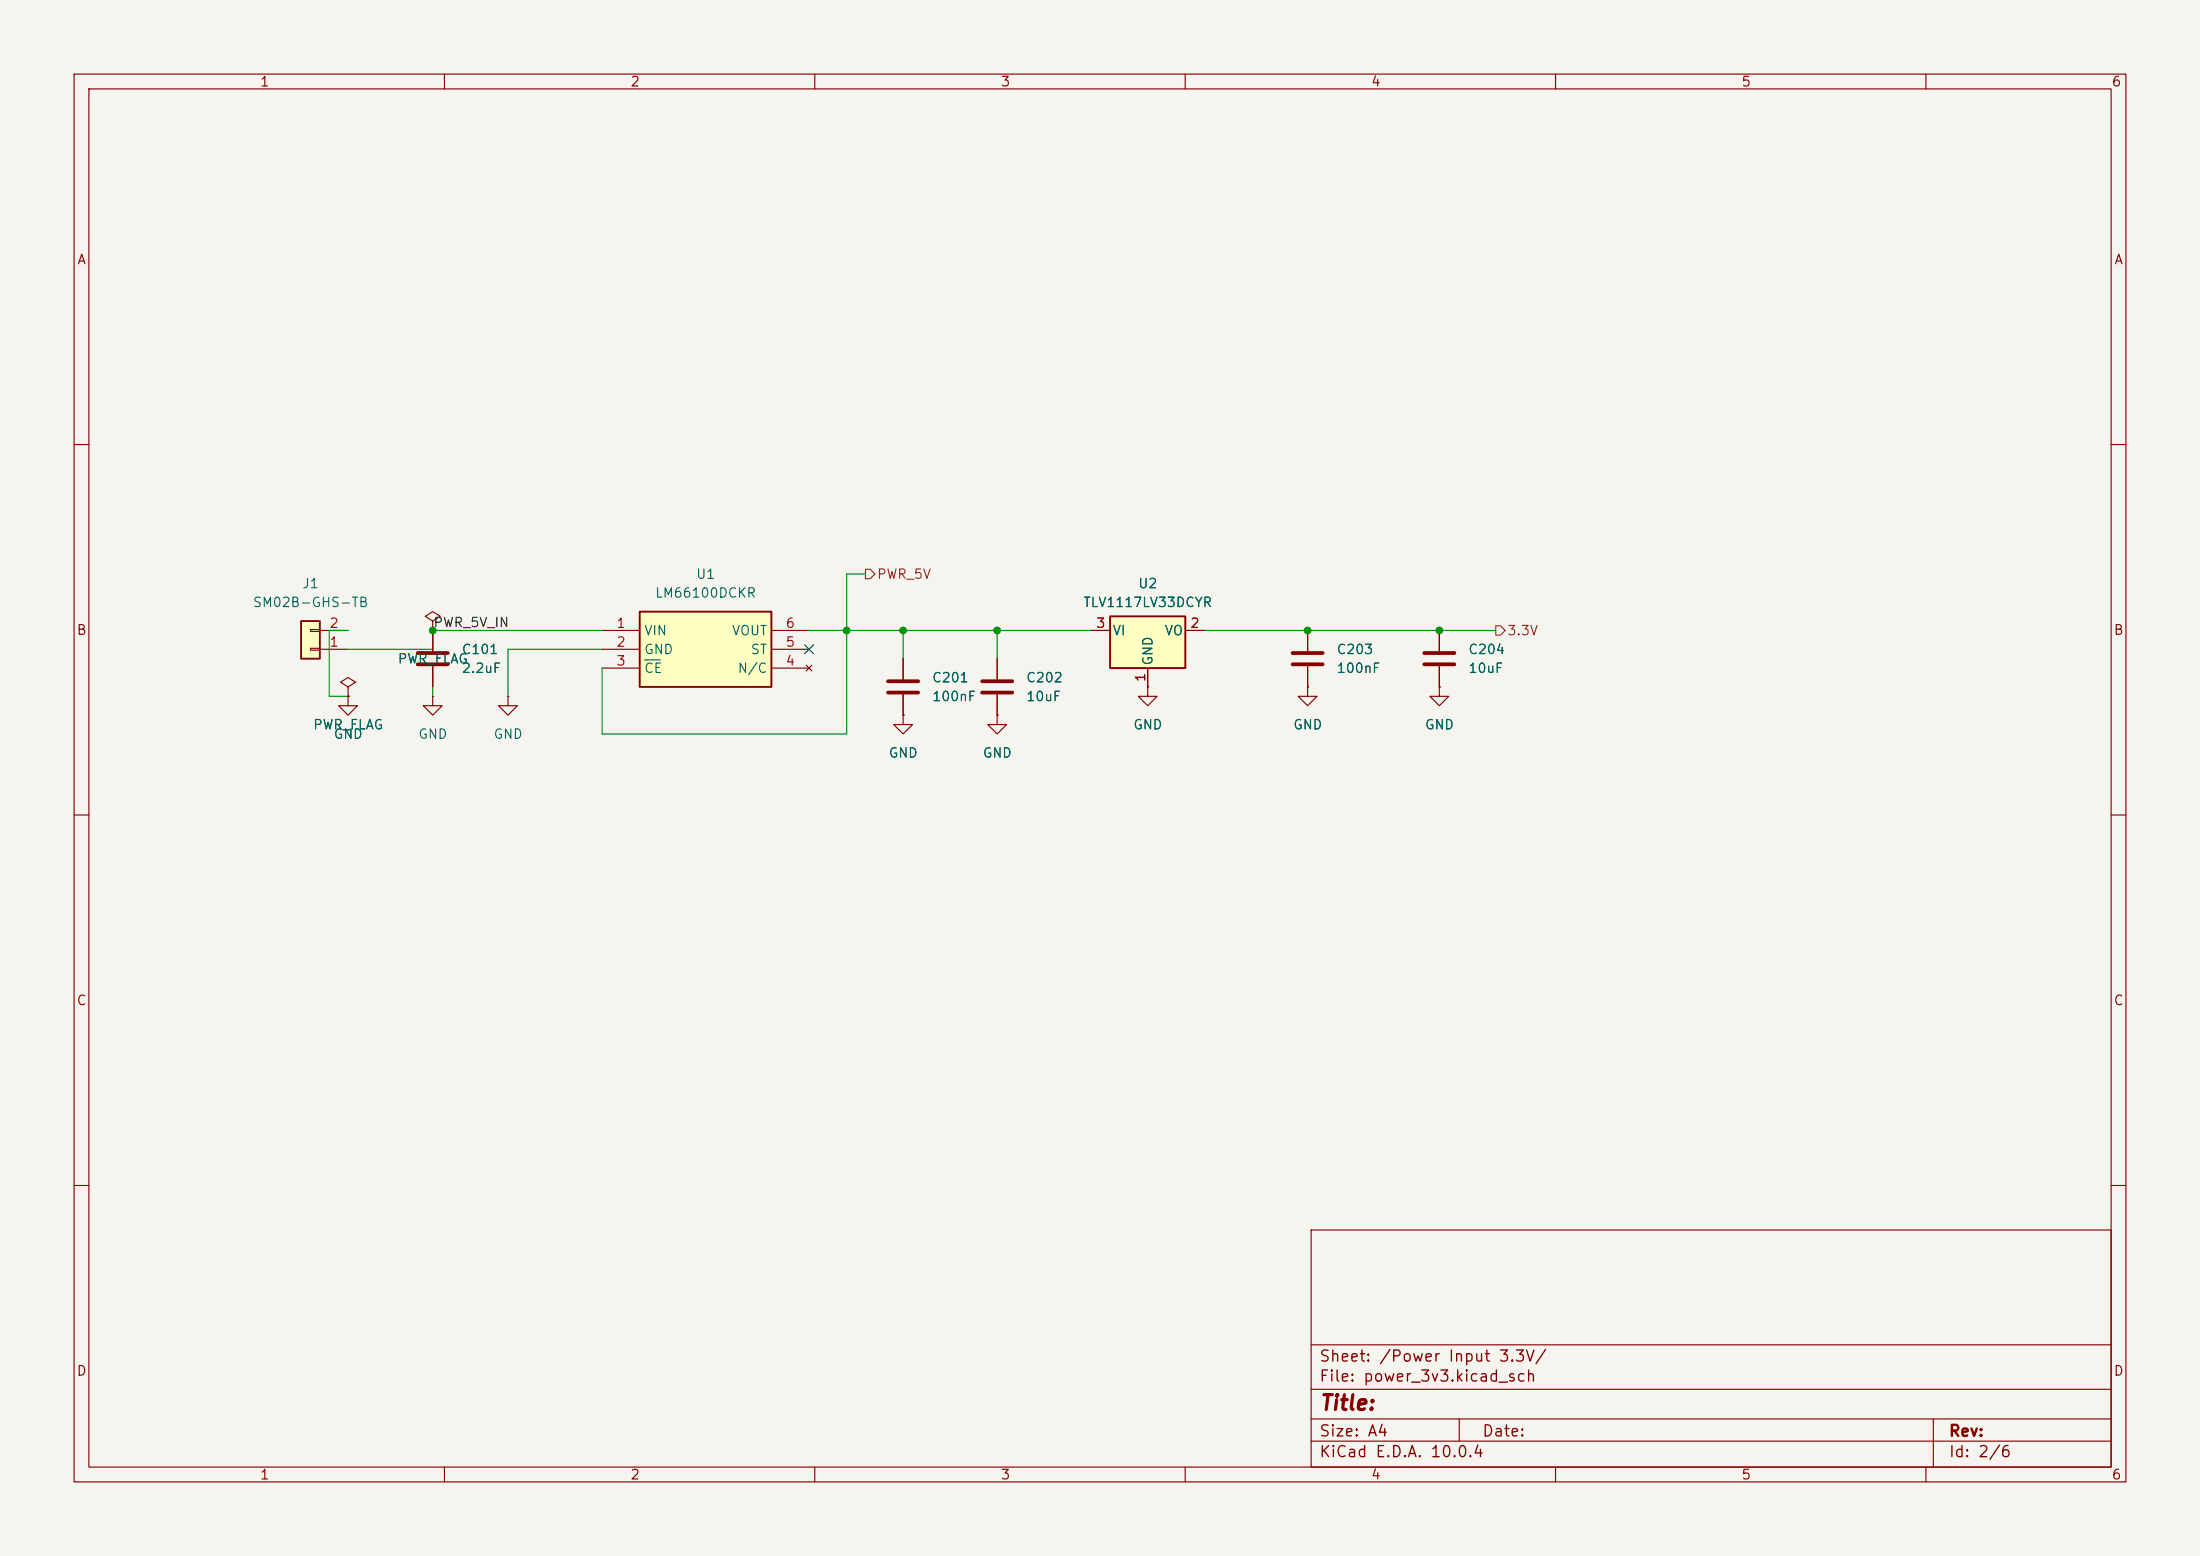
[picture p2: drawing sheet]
<svg xmlns="http://www.w3.org/2000/svg" width="297mm" height="210mm" viewBox="0 0 297 210" stroke-linecap="round" stroke-linejoin="round" font-family="sans-serif">
<path d="M0 0h297v210h-297z" fill="#f5f4ef" stroke="#f5f4ef" stroke-width=".14"/>
<g fill="none" stroke="#840000" stroke-width=".15">
<path d="M10 10h277v190h-277zM12 12h273v186h-273zM60 10v2M110 10v2M160 10v2M210 10v2M260 10v2M10 60h2M285 60h2M47 92.7l1-.6-1-.7-1 .7 1 .6v1.3M47 94h.1M47 94v1.3h1.3l-1.3 1.2-1.3-1.2h1.3"/>
<path d="M58.4 83.8l1-.6-1-.6-1 .6 1 .6v1.3M58.4 85.1h.1M58.4 94v1.3h1.3l-1.3 1.2-1.3-1.2h1.3M58.4 94h.1M68.6 94v1.3h1.2l-1.2 1.2-1.3-1.2h1.3M68.6 94h.1M194.3 85.1v2.8M194.3 89.9v2.8M10 110h2M285 110h2M10 160h2M177 166h108v32h-108z"/>
<path d="M285 160h2M60 198v2M110 198v2M160 198v2M177 194.5h108M177 191.5h108M177 187.5h108M177 181.5h108M197 191.5v3M210 198v2M260 198v2M261 191.5v6.5"/>
</g>
<path d="M192.3 88.1h4M192.3 89.7h4" fill="none" stroke="#840000" stroke-width=".51"/>
<path d="M40.6 83.8h2.6v5.1h-2.6z" fill="#ffffc2"/>
<path d="M40.6 83.8h2.6v5.1h-2.6z" fill="none" stroke="#840000" stroke-width=".25"/>
<g fill="none" stroke="#840000" stroke-width=".15">
<path d="M41.9 87.5h1.3v.3h-1.3zM41.9 85h1.3v.2h-1.3zM43.2 87.6h3.8M43.2 85.1h3.8M121.9 96.5v1.3h1.3l-1.3 1.3-1.3-1.3h1.3M121.9 96.5h.1M121.9 88.9v2.8M121.9 93.7v2.8M134.6 88.9v2.8M134.6 93.7v2.8M176.5 92.7v1.3h1.3l-1.3 1.3-1.2-1.3h1.2M176.5 92.7h.1"/>
<path d="M176.5 85.1v2.8M176.5 89.9v2.8"/>
</g>
<path d="M119.9 91.9h4.1M119.9 93.5h4.1M132.6 91.9h4.1M132.6 93.5h4.1M174.5 88.1h4.1M174.5 89.7h4.1" fill="none" stroke="#840000" stroke-width=".51"/>
<path d="M86.4 82.6h17.7v10.1h-17.7z" fill="#ffffc2"/>
<path d="M86.4 82.6h17.7v10.1h-17.7z" fill="none" stroke="#840000" stroke-width=".25"/>
<path d="M81.3 85.1h5.1M81.3 87.6h5.1M81.3 90.2h5.1M104.1 85.1h5.1M104.1 87.6h5.1M104.1 90.2h5.1M108.8 89.8l.8 .8M109.6 89.8l-.8 .8M134.6 96.5v1.3h1.3l-1.3 1.3-1.3-1.3h1.3M134.6 96.5h.1M154.9 92.7v1.3h1.3l-1.3 1.3-1.2-1.3h1.2M154.9 92.7h.1" fill="none" stroke="#840000" stroke-width=".15"/>
<path d="M87 89.1h2.2" fill="none" stroke="#006464" stroke-width=".15"/>
<path d="M149.9 83.2h10.1v7h-10.1z" fill="#ffffc2"/>
<path d="M149.9 83.2h10.1v7h-10.1z" fill="none" stroke="#840000" stroke-width=".25"/>
<g fill="none" stroke="#840000" stroke-width=".15">
<path d="M47 94h.1M58.4 85.1h.1M58.4 85.1v2.8M58.4 89.9v2.8M121.9 96.5h.1M121.9 88.9v2.8M121.9 93.7v2.8M134.6 96.5h.1M134.6 88.9v2.8M134.6 93.7v2.8M147.3 85.1h2.6M154.9 92.7h.1"/>
<path d="M154.9 90.2v2.5M160 85.1h2.6M176.5 92.7h.1M176.5 85.1v2.8M176.5 89.9v2.8M194.3 92.7v1.3h1.3l-1.3 1.3-1.3-1.3h1.3M194.3 92.7h.1M194.3 85.1v2.8M194.3 89.9v2.8"/>
</g>
<path d="M56.4 88.1h4.1M56.4 89.7h4.1" fill="none" stroke="#840000" stroke-width=".51"/>
<path d="M116.8 76.8h.7l.6 .7-.6 .6h-.7zM201.9 84.5h.7l.6 .6-.6 .6h-.7z" fill="none" stroke="#725600" stroke-width=".15"/>
<path d="M116.8 77.5h-2.5v21.6h-33v-8.9M47 85.1h-2.6v8.9h2.6M58.4 92.7v1.3M81.3 85.1h-22.9v2.5h-11.4M81.3 87.6h-12.7v6.4M109.2 85.1h38.1M121.9 85.1v3.8M134.6 85.1v3.8M162.6 85.1h39.3" fill="none" stroke="#009600" stroke-width=".15"/>
<path d="M108.6 87l1.2 1.2M109.8 87l-1.2 1.2" fill="none" stroke="#000084" stroke-width=".15"/>
<g fill="#009600" stroke="#009600" stroke-width=".14">
<circle cx="58.4" cy="85.1" r=".46"/>
<circle cx="176.5" cy="85.1" r=".46"/>
<circle cx="121.9" cy="85.1" r=".46"/>
<circle cx="114.3" cy="85.1" r=".46"/>
<circle cx="134.6" cy="85.1" r=".46"/>
<circle cx="194.3" cy="85.1" r=".46"/>
</g>
<text font-size="2" fill="#840000" x="178" y="190.8">Title:</text>
<g font-size="1.5" fill="#840000">
<text x="178" y="184.2">Sheet: /Power Input 3.3V/</text>
<text x="178" y="186.9">File: power_3v3.kicad_sch</text>
<text x="178" y="197.1">KiCad E.D.A. 10.0.4</text>
<text x="178" y="194.3">Size: A4</text>
<text x="200" y="194.3">Date:</text>
<text x="263" y="194.3">Rev:</text>
<text x="263" y="197.1">Id: 2/6</text>
</g>
<g font-size="1.3" fill="#840000">
<text x="35" y="12">1</text>
<text x="85" y="12">2</text>
<text x="135" y="12">3</text>
<text x="185" y="12">4</text>
<text x="235" y="12">5</text>
<text x="285" y="12">6</text>
<text x="10.3" y="36">A</text>
<text x="285.3" y="36">A</text>
<text x="10.3" y="86">B</text>
<text x="285.3" y="86">B</text>
<text x="10.3" y="136">C</text>
<text x="285.3" y="136">C</text>
<text x="10.3" y="186">D</text>
<text x="285.3" y="186">D</text>
<text x="35" y="200">1</text>
<text x="85" y="200">2</text>
<text x="135" y="200">3</text>
<text x="185" y="200">4</text>
<text x="235" y="200">5</text>
<text x="285" y="200">6</text>
</g>
<g font-size="1.3" fill="#006464">
<text x="34" y="82.3">SM02B-GHS-TB</text>
<text x="40.7" y="79.7">J1</text>
<text x="88.3" y="81">LM66100DCKR</text>
<text x="93.9" y="78.4">U1</text>
<text x="146.2" y="82.3">TLV1117LV33DCYR</text>
<text x="153.6" y="79.7">U2</text>
<text x="53.6" y="89.9">PWR_FLAG</text>
<text x="62.2" y="88.6">C101</text>
<text x="86.9" y="86.1">VIN</text>
<text x="86.9" y="88.6">GND</text>
<text x="98.7" y="86.1">VOUT</text>
<text x="101.3" y="88.6">ST</text>
<text x="150.1" y="86.1">VI</text>
<text x="155.9" y="89.9" transform="rotate(-90 155.9 89.9)">GND</text>
<text x="157.1" y="86.1">VO</text>
<text x="180.3" y="88.6">C203</text>
<text x="198.1" y="88.6">C204</text>
<text x="62.2" y="91.1">2.2uF</text>
<text x="86.9" y="91.1">CE</text>
<text x="99.5" y="91.1">N/C</text>
<text x="125.7" y="92.4">C201</text>
<text x="125.7" y="95">100nF</text>
<text x="138.4" y="92.4">C202</text>
<text x="138.4" y="95">10uF</text>
<text x="180.3" y="91.1">100nF</text>
<text x="198.1" y="91.1">10uF</text>
<text x="42.2" y="98.8">PWR_FLAG</text>
<text x="45" y="100">GND</text>
<text x="56.4" y="100">GND</text>
<text x="66.5" y="100">GND</text>
<text x="152.9" y="98.8">GND</text>
<text x="174.5" y="98.8">GND</text>
<text x="192.3" y="98.8">GND</text>
<text x="119.9" y="102.6">GND</text>
<text x="132.6" y="102.6">GND</text>
</g>
<g font-size="1.3" fill="#725600">
<text x="118.3" y="78.4">PWR_5V</text>
<text x="203.4" y="86.1">3.3V</text>
</g>
<g font-size="1.3" fill="#a90000">
<text x="44.4" y="87.6">1</text>
<text x="44.4" y="85.1">2</text>
<text x="83.1" y="85.1">1</text>
<text x="83.1" y="87.6">2</text>
<text x="106" y="87.6">5</text>
<text x="106" y="85.1">6</text>
<text x="147.9" y="85.1">3</text>
<text x="160.6" y="85.1">2</text>
<text x="83.1" y="90.1">3</text>
<text x="106" y="90.1">4</text>
<text x="154.9" y="92.1" transform="rotate(-90 154.9 92.1)">1</text>
</g>
<text font-size="1.3" fill="#0f0f0f" x="58.4" y="85">PWR_5V_IN</text>
</svg>
